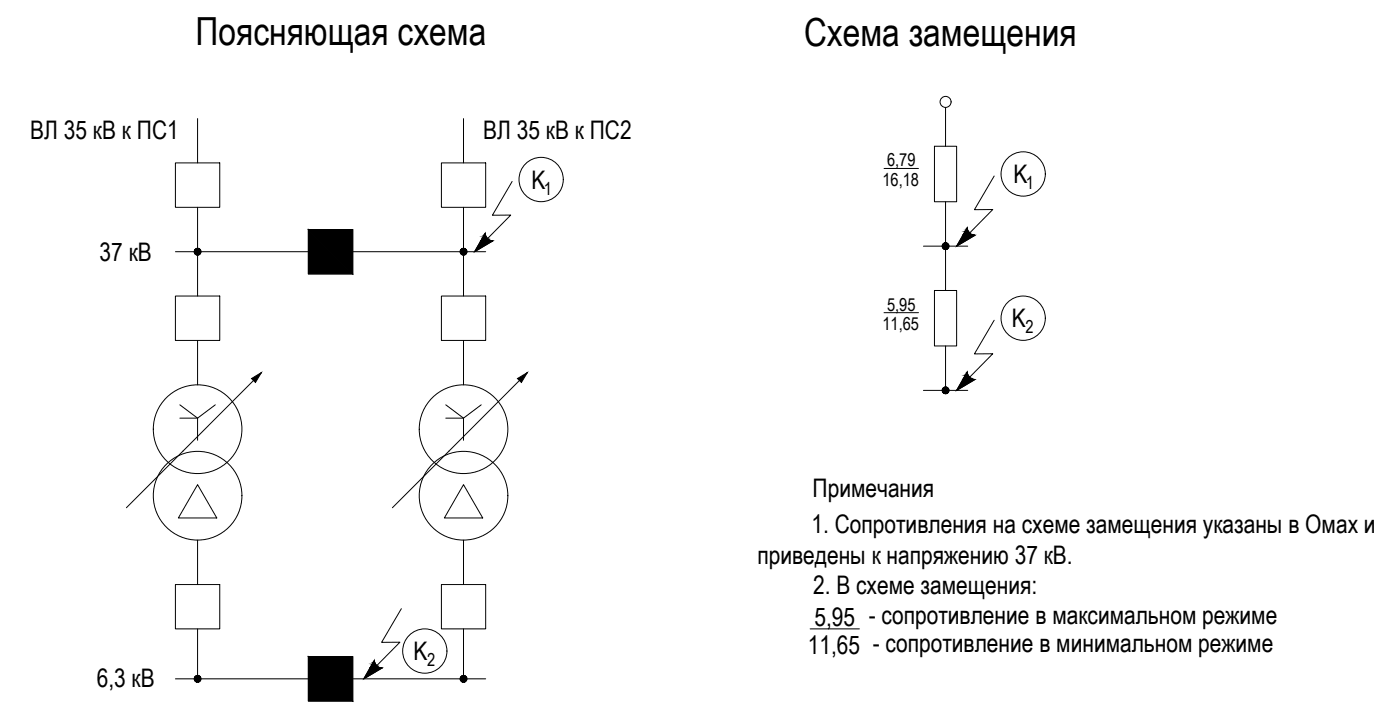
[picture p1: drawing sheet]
<svg xmlns="http://www.w3.org/2000/svg" width="802mm" height="411mm" viewBox="0 0 802 411" stroke-linecap="round" stroke-linejoin="round" font-family="sans-serif">
<g fill="none" stroke="#000" stroke-width=".57">
<path d="M113 68v25M265 68v25M542 61v23M100 93h26v26h-26zM253 93h25v26h-25zM506 96h20M535 84h13v31h-13zM113 119v50M265 119v50M542 115v51M177 131h25v26h-25zM100 144h77"/>
<path d="M202 144h76M529 141h25M100 169h26v26h-26zM253 169h25v26h-25zM506 179h20M535 166h13v32h-13zM113 195v25M265 195v25M542 198v25M150 213l-78 77M302 213l-77 77M103 232l10 7 10-7"/>
<path d="M103 239h10v13M255 232l10 7 11-7M255 239h10v13M529 223h25M113 277l11 19h-22zM265 277l11 19h-21zM113 309v25M265 309v25M100 334h26v26h-26zM253 334h25v26h-25zM113 360v28M265 360v28"/>
<path d="M464 360h28M177 376h25v25h-25zM100 388h77M202 388h76"/>
<circle cx="542" cy="58" r="3"/>
<circle cx="113" cy="246" r="25"/>
<circle cx="266" cy="246" r="25"/>
<circle cx="113" cy="284" r="25"/>
<circle cx="266" cy="284" r="25"/>
</g>
<g fill="#000" stroke="#000" stroke-width=".57">
<path d="M144 217l6-4-4 6zM296 217l6-4-3 6z"/>
<path d="M540 139v1l2 1zM540 140l2 1-2-1zM540 140v1h2z"/>
<path d="M541 139l1 2v-2zM541 139l1 2zM540 139l2 2-1-2z"/>
<path d="M543 139l-1 2 1-2zM542 139h1l-1 2zM542 139v2v-2z"/>
<path d="M111 144h2zM111 144h2l-1 1zM112 145l1-1z"/>
<path d="M112 143l1 1zM112 143l1 1-2-1zM111 143v1h2z"/>
<path d="M112 145v1l1-2zM113 144v2h-1zM113 144v2z"/>
<path d="M113 142v2v-2zM112 142h1v2zM112 143l1 1-1-2z"/>
<path d="M113 144v2h1zM113 144l1 2zM113 144l1 2 1-1z"/>
<path d="M114 142l-1 2 2-1zM114 142l-1 2zM113 142v2l1-2z"/>
<path d="M113 144l2 1zM113 144h2v1zM113 144h2z"/>
<path d="M113 144h2v-1zM113 144l2-1zM115 143l-2 1 2-1z"/>
<path d="M264 144h1zM264 144h1l-1 1zM264 145l1-1z"/>
<path d="M264 143l1 1zM264 143l1 1-1-1zM264 143v1h1z"/>
<path d="M265 144l-1 1 1 1zM265 144v2zM265 144v2z"/>
<path d="M265 142v2v-2zM265 142v2zM264 143l1 1v-2z"/>
<path d="M265 144v2h1zM265 144l1 2zM265 144l1 2 1-1z"/>
<path d="M266 142l-1 2 2-1zM266 142l-1 2zM265 142v2l1-2z"/>
<path d="M265 144l2 1zM265 144h2v1zM265 144h2z"/>
<path d="M265 144h2v-1zM265 144l2-1zM267 143l-2 1 2-1z"/>
<path d="M540 141h2zM540 141h2l-2 1zM540 142l2-1z"/>
<path d="M542 141l-2 1h1zM542 141l-1 2v-1zM542 141l-1 2h1z"/>
<path d="M542 141v2zM542 141l1 1-1 1zM542 141l1 1z"/>
<path d="M542 141l1 1zM542 141h1v1zM542 141h1z"/>
<path d="M542 141h1v-1zM542 141l1-1zM542 141l1-1v-1z"/>
<path d="M540 223v1l2-1zM540 224l2-1-2 1zM540 224v1l2-2z"/>
<path d="M540 222l2 1zM540 222l2 1h-2zM540 223h2z"/>
<path d="M542 223l-2 2h1zM542 223l-1 2zM542 223l-1 2h1z"/>
<path d="M541 221l1 2v-2zM541 222v-1l1 2zM540 222l2 1-1-1z"/>
<path d="M542 223v2zM542 223l1 2h-1zM542 223l1 2z"/>
<path d="M543 222l-1 1 1-1zM542 221l1 1-1 1zM542 221v2v-2z"/>
<path d="M542 223l1 2v-1zM542 223l1 1zM542 223l1 1v-1z"/>
<path d="M542 223h1zM542 223l1-1v1zM542 223l1-1z"/>
<path d="M111 388v1l2-1zM111 389l2-1-1 1zM112 389v1l1-2z"/>
<path d="M112 387l1 1zM112 387l1 1h-2zM111 388h2z"/>
<path d="M112 390l1-2zM113 388v2h-1zM113 388v2z"/>
<path d="M113 386v2v-2zM112 387l1-1v2zM112 387l1 1-1-1z"/>
<path d="M113 388v2h1zM113 388l1 2zM113 388l1 2h1z"/>
<path d="M114 387l-1 1 2-1zM114 386v1l-1 1zM113 386v2l1-2z"/>
<path d="M113 388l2 2v-1zM113 388l2 1zM113 388l2 1v-1z"/>
<path d="M113 388h2zM113 388l2-1v1zM113 388l2-1z"/>
<path d="M264 388v1l1-1zM264 389l1-1-1 1zM264 389v1l1-2z"/>
<path d="M264 387l1 1zM264 387l1 1h-1zM264 388h1z"/>
<path d="M265 388l-1 2h1zM265 388v2zM265 388v2z"/>
<path d="M265 386v2v-2zM265 387v-1v2zM264 387l1 1v-1z"/>
<path d="M265 388v2h1zM265 388l1 2zM265 388l1 2h1z"/>
<path d="M266 387l-1 1 2-1zM266 386v1l-1 1zM265 386v2l1-2z"/>
<path d="M265 388l2 2v-1zM265 388l2 1zM265 388l2 1v-1z"/>
<path d="M265 388h2zM265 388l2-1v1zM265 388l2-1z"/>
</g>
<g fill="#000" stroke="#000" stroke-width=".57">
<path d="M275 138h7zM278 133v1h-1zM552 135h6zM554 130v1zM552 217h6zM554 213v1zM554 214h-1zM214 378l1 1h-1zM212 382h7z"/>
<path d="M177 131l25 26v-26zM177 131l25 26h-25z"/>
<path d="M275 138h7zM275 138h7l-10 6z"/>
<path d="M277 134l1 1zM277 134l1 1h-1z"/>
<path d="M277 135l1 1v-1zM277 135l1 1h-1z"/>
<path d="M277 136h2h-1zM277 136h2h-3z"/>
<path d="M276 136l3 1v-1zM276 136l3 1h-3z"/>
<path d="M276 137h4zM276 137h4h-4z"/>
<path d="M276 137l5 1zM276 137l5 1z"/>
<path d="M276 138h6zM276 138h6z"/>
<path d="M552 135h6zM551 135h7l-10 6z"/>
<path d="M554 131v1zM554 131v1h-1z"/>
<path d="M553 132h2h-1zM553 132h2h-2z"/>
<path d="M553 132l2 1v-1zM553 132l2 1h-3z"/>
<path d="M552 133l4 1-1-1zM552 133l4 1h-4z"/>
<path d="M552 134h4zM552 134h4h-4z"/>
<path d="M552 134h5zM552 134h5z"/>
<path d="M552 134l6 1zM552 134l6 1z"/>
<path d="M552 217h6zM551 217h7l-10 6z"/>
<path d="M553 214l2 1-1-1zM553 214l2 1h-2z"/>
<path d="M553 215l2 1v-1zM553 215l2 1h-3z"/>
<path d="M552 216h4h-1zM552 216h4h-4z"/>
<path d="M552 216l4 1zM552 216l4 1h-4z"/>
<path d="M552 217h5zM552 217h5z"/>
<path d="M552 217h6zM552 217h6z"/>
<path d="M177 376l25 25v-25zM177 376l25 25h-25z"/>
<path d="M214 379h1zM214 379h1h-1z"/>
<path d="M214 379l1 1v-1zM214 379l1 1h-2z"/>
<path d="M212 382h7zM212 382h7l-11 6z"/>
<path d="M213 380l2 1v-1zM213 380l2 1h-2z"/>
<path d="M213 381h3h-1zM213 381h3h-4z"/>
<path d="M212 381l5 1zM212 381l5 1h-5z"/>
<path d="M212 382h5zM212 382h5z"/>
<path d="M212 382h6zM212 382h6z"/>
</g>
<g fill="none" stroke="#000" stroke-width=".57">
<path d="M293 104l-11 19h11l-14 14M569 101l-11 19h11l-14 13M278 133v1a4 4 0 0 0 4 4l-10 6zM554 130v1a4 4 0 0 0 4 4l-10 6zM569 183l-11 19h11l-14 14M558 217a4 4 0 0 1-4-4l-6 10 10-6M230 348l-11 19h10l-13 14M214 378a4 4 0 0 0 5 4l-11 6z"/>
<circle cx="586" cy="100" r="13"/>
<circle cx="310" cy="103" r="13"/>
<circle cx="586" cy="182" r="13"/>
<circle cx="243" cy="372" r="13"/>
</g>
<g font-size="22.2">
<text x="112" y="26">Поясняющая схема</text>
<text x="461" y="26">Схема замещения</text>
</g>
<g font-size="14.6">
<text x="17" y="79">ВЛ 35 кВ к ПС1</text>
<text x="277" y="79">ВЛ 35 кВ к ПС2</text>
<text x="304" y="108">K</text>
<text x="580" y="105">K</text>
<text x="57" y="150">37 кВ</text>
<text x="580" y="187">K</text>
<text x="465" y="284">Примечания</text>
<text x="465" y="305">1. Сопротивления на схеме замещения указаны в Омах и</text>
<text x="434" y="322">приведены к напряжению 37 кВ.</text>
<text x="466" y="340">2. В схеме замещения:</text>
<text x="466" y="358">5,95 - сопротивление в максимальном режиме</text>
<text x="237" y="378">K</text>
<text x="463" y="374">11,65 - сопротивление в минимальном режиме</text>
<text x="55" y="393">6,3 кВ</text>
</g>
<g font-size="10.2">
<text x="508" y="95">6,79</text>
<text x="505" y="106">16,18</text>
<text x="311" y="111">1</text>
<text x="588" y="108">1</text>
<text x="508" y="178">5,95</text>
<text x="505" y="189">11,65</text>
<text x="587" y="191">2</text>
<text x="245" y="381">2</text>
</g>
</svg>
